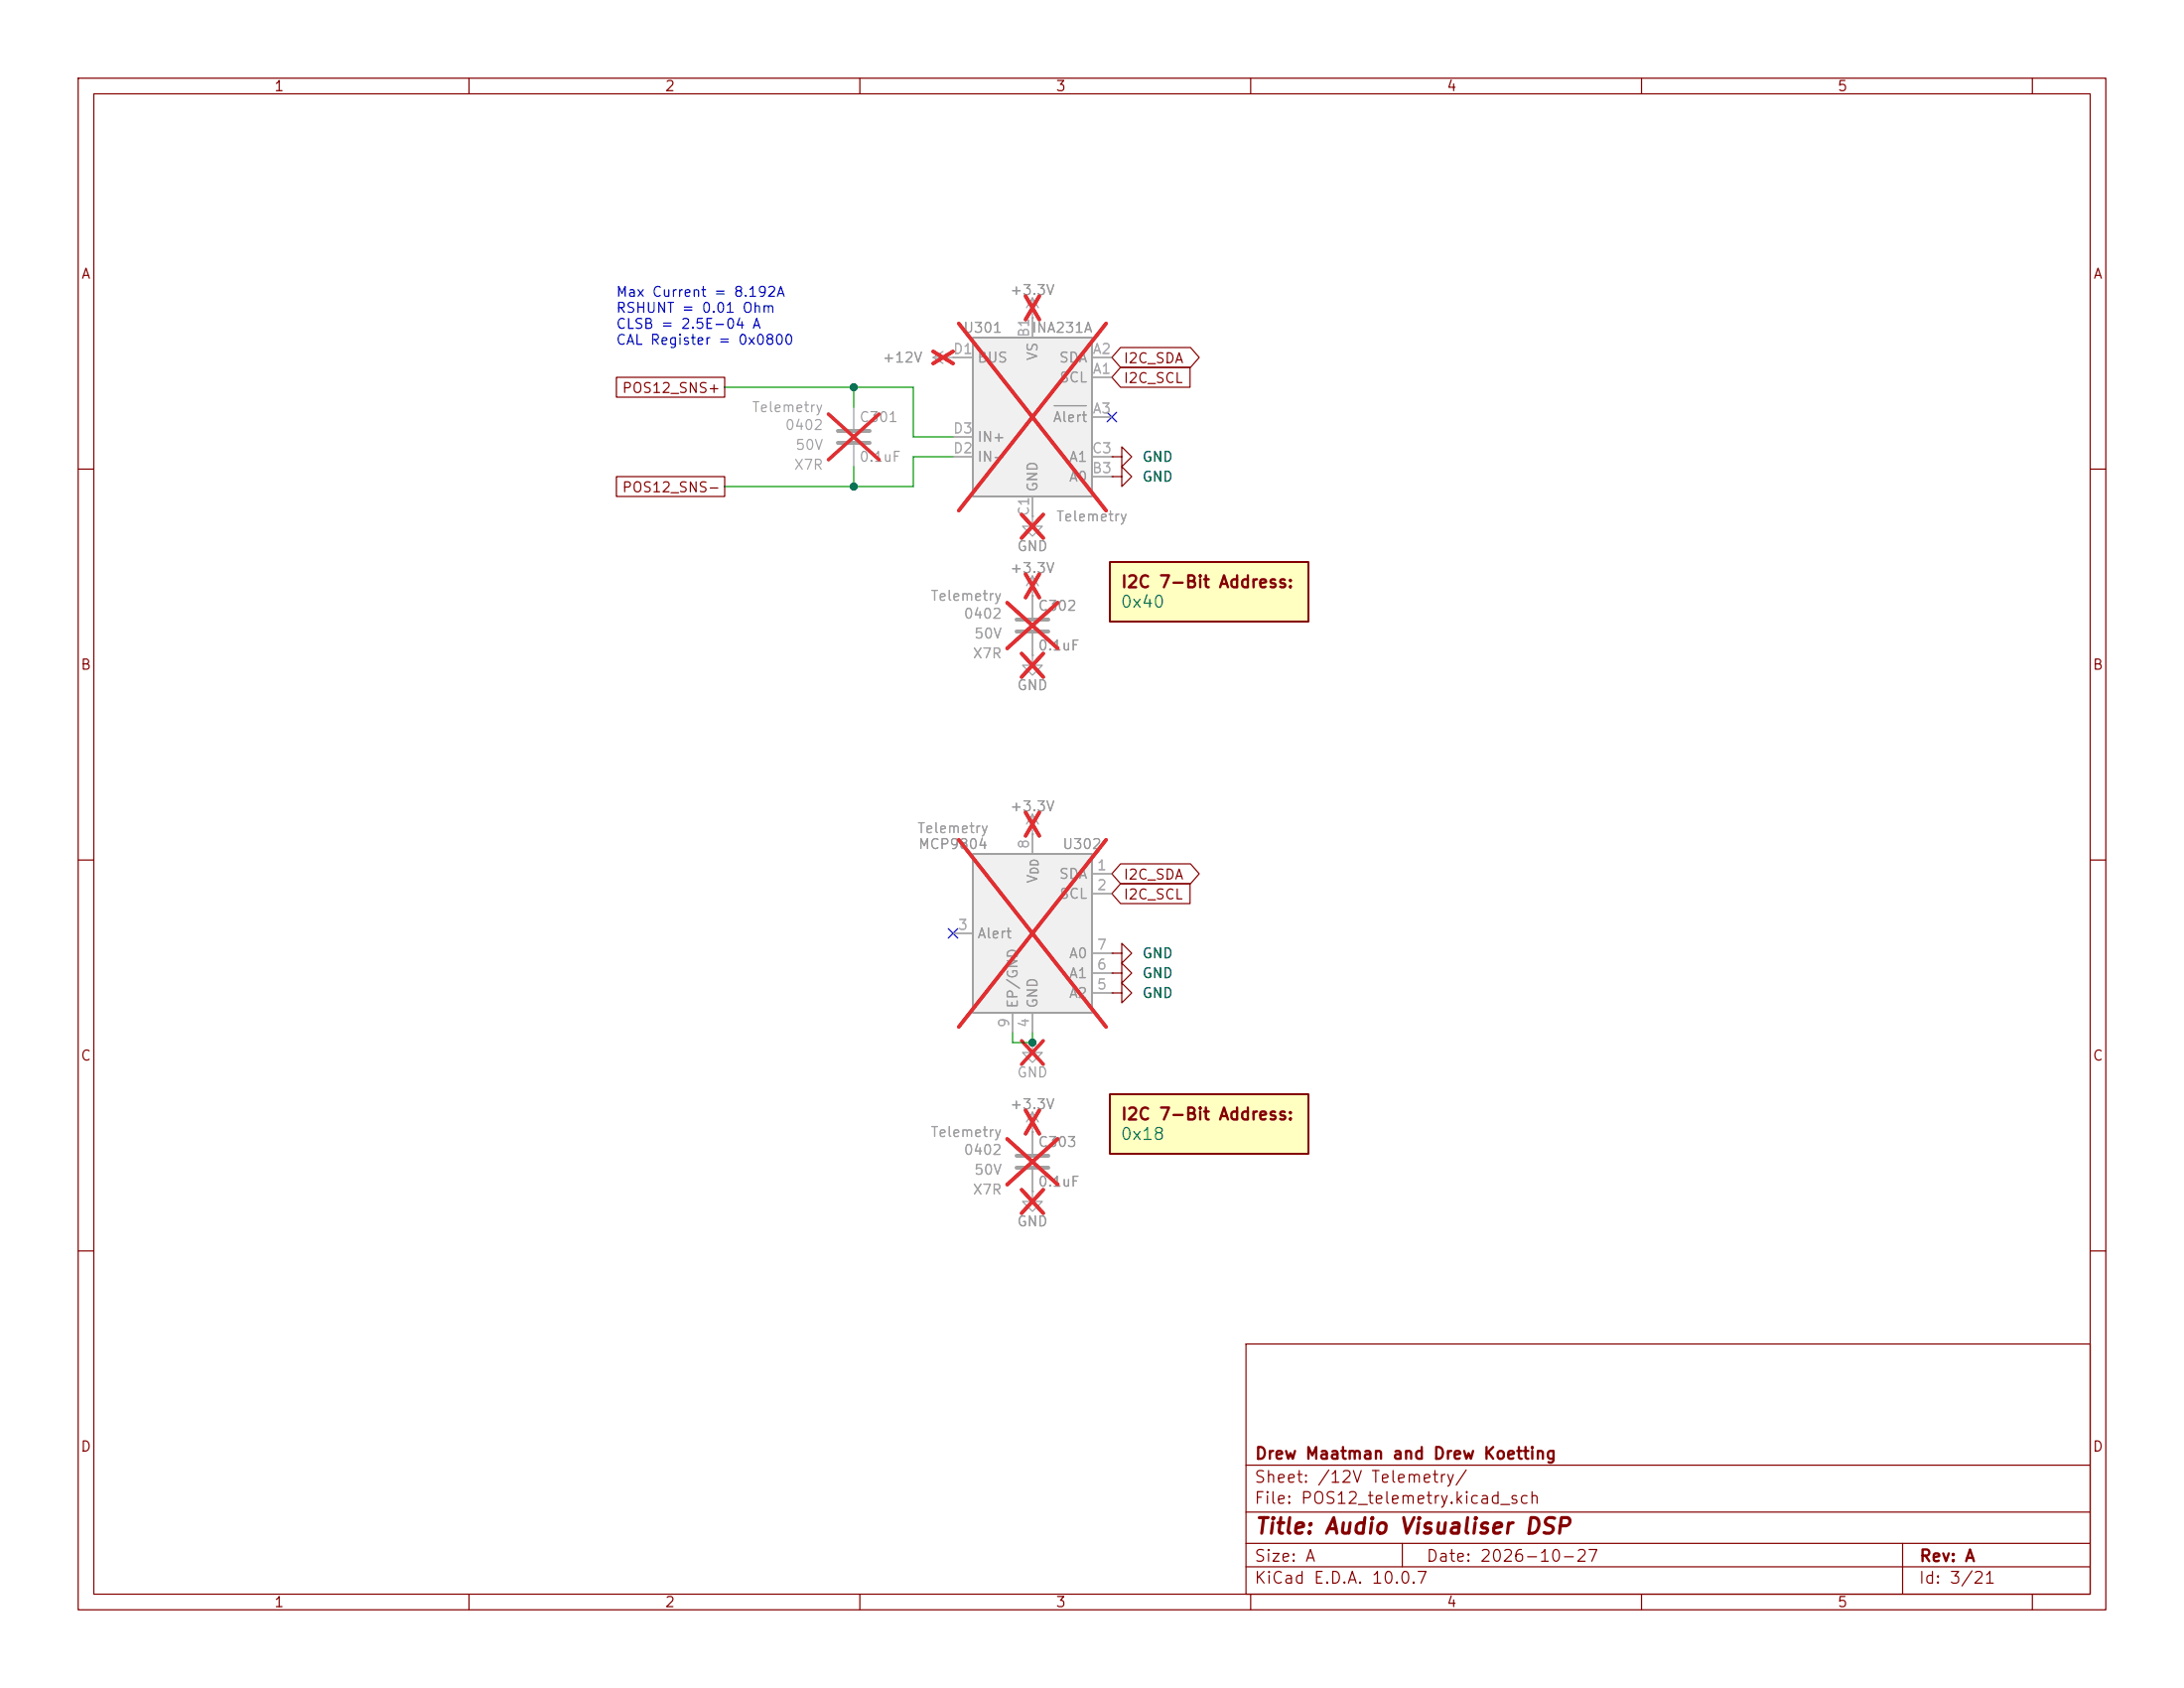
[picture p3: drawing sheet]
(kicad_sch
 (version 20260306)
 (generator "eeschema")
 (generator_version "10.0")
 (paper "A")
 (title_block
  (title "Audio Visualiser DSP")
  (date "2026-10-27")
  (rev "A")
  (company "Drew Maatman and Drew Koetting"))
 (lib_symbols
  (symbol "project_lib:+12V"
   (power global)
   (pin_names
    (offset 0)) (exclude_from_sim no) (in_bom yes) (on_board yes)
   (in_pos_files yes)
   (duplicate_pin_numbers_are_jumpers no)
   (property "Reference" "#PWR" (at 0 -3.81 0) (show_name no) (do_not_autoplace no) (hide yes) (effects (font (size 1.27 1.27))))
   (property "Value" "+12V" (at 0 3.556 0) (show_name no) (do_not_autoplace no) (effects (font (size 1.27 1.27))))
   (property "Footprint" "" (at 0 0 0) (show_name no) (do_not_autoplace no) (hide yes) (effects (font (size 1.27 1.27))))
   (property "Datasheet" "" (at 0 0 0) (show_name no) (do_not_autoplace no) (hide yes) (effects (font (size 1.27 1.27))))
   (property "Description" "Power symbol creates a global label with name \"+12V\"" (at 0 0 0) (show_name no) (do_not_autoplace no) (hide yes) (effects (font (size 1.27 1.27))))
   (symbol "+12V_0_1"
    (polyline (pts (xy -0.762 1.27) (xy 0 2.54)) (stroke (width 0) (type default)) (fill (type none)))
    (polyline (pts (xy 0 2.54) (xy 0.762 1.27)) (stroke (width 0) (type default)) (fill (type none)))
    (polyline (pts (xy 0 0) (xy 0 2.54)) (stroke (width 0) (type default)) (fill (type none))))
   (symbol "+12V_1_1"
    (pin power_in line (at 0 0 90) (length 0) (hide yes) (name "+12V" (effects (font (size 1.27 1.27)))) (number "1" (effects (font (size 1.27 1.27))))))
   (embedded_fonts no))
  (symbol "project_lib:+3.3V"
   (power global)
   (pin_numbers (hide yes))
   (pin_names
    (offset 0) (hide yes)) (exclude_from_sim no) (in_bom yes) (on_board yes)
   (in_pos_files yes)
   (duplicate_pin_numbers_are_jumpers no)
   (property "Reference" "#PWR" (at 0 -3.81 0) (show_name no) (do_not_autoplace no) (hide yes) (effects (font (size 1.27 1.27))))
   (property "Value" "+3.3V" (at 0 3.556 0) (show_name no) (do_not_autoplace no) (effects (font (size 1.27 1.27))))
   (property "Footprint" "" (at 0 0 0) (show_name no) (do_not_autoplace no) (hide yes) (effects (font (size 1.27 1.27))))
   (property "Datasheet" "" (at 0 0 0) (show_name no) (do_not_autoplace no) (hide yes) (effects (font (size 1.27 1.27))))
   (property "Description" "Power symbol creates a global label with name \"+3.3V\"" (at 0 0 0) (show_name no) (do_not_autoplace no) (hide yes) (effects (font (size 1.27 1.27))))
   (symbol "+3.3V_0_1"
    (polyline (pts (xy -0.762 1.27) (xy 0 2.54)) (stroke (width 0) (type default)) (fill (type none)))
    (polyline (pts (xy 0 2.54) (xy 0.762 1.27)) (stroke (width 0) (type default)) (fill (type none)))
    (polyline (pts (xy 0 0) (xy 0 2.54)) (stroke (width 0) (type default)) (fill (type none))))
   (symbol "+3.3V_1_1"
    (pin power_in line (at 0 0 90) (length 0) (name "" (effects (font (size 1.27 1.27)))) (number "1" (effects (font (size 1.27 1.27))))))
   (embedded_fonts no))
  (symbol "project_lib:C_Custom"
   (pin_numbers (hide yes))
   (pin_names
    (offset 0.254)) (exclude_from_sim no) (in_bom yes) (on_board yes)
   (in_pos_files yes)
   (duplicate_pin_numbers_are_jumpers no)
   (property "Reference" "C" (at 0.635 2.54 0) (show_name no) (do_not_autoplace no) (effects (font (size 1.27 1.27)) (justify left)))
   (property "Value" "C_Custom" (at 0.635 -2.54 0) (show_name no) (do_not_autoplace no) (effects (font (size 1.27 1.27)) (justify left)))
   (property "Footprint" "" (at 0.9652 -3.81 0) (show_name no) (do_not_autoplace no) (hide yes) (effects (font (size 1.27 1.27))))
   (property "Datasheet" "" (at 0.635 2.54 0) (show_name no) (do_not_autoplace no) (hide yes) (effects (font (size 1.27 1.27))))
   (property "Description" "Unpolarized capacitor" (at 0 0 0) (show_name no) (do_not_autoplace no) (hide yes) (effects (font (size 1.27 1.27))))
   (property "display_footprint" "Foot" (at -3.81 2.54 0) (show_name no) (do_not_autoplace no) (effects (font (size 1.27 1.27)) (justify right)))
   (property "Voltage" "V" (at -3.81 0 0) (show_name no) (do_not_autoplace no) (effects (font (size 1.27 1.27)) (justify right)))
   (property "Dielectric" "Er" (at -3.81 -2.54 0) (show_name no) (do_not_autoplace no) (effects (font (size 1.27 1.27)) (justify right)))
   (property "Digi-Key PN" "PN" (at 10.795 12.7 0) (show_name no) (do_not_autoplace no) (hide yes) (effects (font (size 1.524 1.524))))
   (symbol "C_Custom_0_1"
    (polyline (pts (xy -2.032 0.762) (xy 2.032 0.762)) (stroke (width 0.508) (type default)) (fill (type none)))
    (polyline (pts (xy -2.032 -0.762) (xy 2.032 -0.762)) (stroke (width 0.508) (type default)) (fill (type none))))
   (symbol "C_Custom_1_1"
    (pin passive line (at 0 3.81 270) (length 2.794) (name "" (effects (font (size 1.27 1.27)))) (number "1" (effects (font (size 1.27 1.27)))))
    (pin passive line (at 0 -3.81 90) (length 2.794) (name "" (effects (font (size 1.27 1.27)))) (number "2" (effects (font (size 1.27 1.27))))))
   (embedded_fonts no))
  (symbol "project_lib:GND"
   (power global)
   (pin_numbers (hide yes))
   (pin_names
    (offset 0) (hide yes)) (exclude_from_sim no) (in_bom yes) (on_board yes)
   (in_pos_files yes)
   (duplicate_pin_numbers_are_jumpers no)
   (property "Reference" "#PWR" (at 0 -6.35 0) (show_name no) (do_not_autoplace no) (hide yes) (effects (font (size 1.27 1.27))))
   (property "Value" "GND" (at 0 -3.81 0) (show_name no) (do_not_autoplace no) (effects (font (size 1.27 1.27))))
   (property "Footprint" "" (at 0 0 0) (show_name no) (do_not_autoplace no) (hide yes) (effects (font (size 1.27 1.27))))
   (property "Datasheet" "" (at 0 0 0) (show_name no) (do_not_autoplace no) (hide yes) (effects (font (size 1.27 1.27))))
   (property "Description" "Power symbol creates a global label with name \"GND\" , ground" (at 0 0 0) (show_name no) (do_not_autoplace no) (hide yes) (effects (font (size 1.27 1.27))))
   (symbol "GND_0_1"
    (polyline (pts (xy 0 0) (xy 0 -1.27) (xy 1.27 -1.27) (xy 0 -2.54) (xy -1.27 -1.27) (xy 0 -1.27)) (stroke (width 0) (type default)) (fill (type none))))
   (symbol "GND_1_1"
    (pin power_in line (at 0 0 270) (length 0) (name "" (effects (font (size 1.27 1.27)))) (number "1" (effects (font (size 1.27 1.27))))))
   (embedded_fonts no))
  (symbol "project_lib:I2C_Address"
   (pin_names
    (offset 1.016)) (exclude_from_sim no) (in_bom yes) (on_board yes)
   (in_pos_files yes)
   (duplicate_pin_numbers_are_jumpers no)
   (property "Reference" "DOC" (at 0 6.35 0) (show_name no) (do_not_autoplace no) (hide yes) (effects (font (size 1.524 1.524))))
   (property "Value" "I2C_Address" (at -11.43 0 0) (show_name no) (do_not_autoplace no) (effects (font (size 1.524 1.524)) (justify left)))
   (property "Footprint" "" (at 0 8.89 0) (show_name no) (do_not_autoplace no) (hide yes) (effects (font (size 1.524 1.524))))
   (property "Datasheet" "" (at 0 8.89 0) (show_name no) (do_not_autoplace no) (hide yes) (effects (font (size 1.524 1.524))))
   (property "Description" "" (at 0 0 0) (show_name no) (do_not_autoplace no) (hide yes) (effects (font (size 1.27 1.27))))
   (symbol "I2C_Address_0_0"
    (rectangle (start -12.7 5.08) (end 12.7 -2.54) (stroke (width 0.254) (type default)) (fill (type background)))
    (text "I2C 7-Bit Address:" (at -11.43 2.54 0) (effects (font (size 1.524 1.524)
    (bold yes)) (justify left))))
   (embedded_fonts no))
  (symbol "project_lib:INA231A" (exclude_from_sim no) (in_bom yes) (on_board yes)
   (in_pos_files yes)
   (duplicate_pin_numbers_are_jumpers no)
   (property "Reference" "U" (at -6.35 11.43 0) (show_name no) (do_not_autoplace no) (effects (font (size 1.27 1.27))))
   (property "Value" "INA231A" (at 3.81 11.43 0) (show_name no) (do_not_autoplace no) (effects (font (size 1.27 1.27))))
   (property "Footprint" "project_lib:Texas_DSBGA-12_1.65x1.39mm_Layout3x4_P0.4mm" (at 20.32 -11.43 0) (show_name no) (do_not_autoplace no) (hide yes) (effects (font (size 1.27 1.27))))
   (property "Datasheet" "http://www.ti.com/lit/ds/symlink/ina231.pdf" (at 8.89 -2.54 0) (show_name no) (do_not_autoplace no) (hide yes) (effects (font (size 1.27 1.27))))
   (property "Description" "High- or Low-Side Measurement, Bidirectional Current and Power Monitor With 1.8-V I2C Interface" (at 0 0 0) (show_name no) (do_not_autoplace no) (hide yes) (effects (font (size 1.27 1.27))))
   (property "Digi-Key PN" "296-41263-1-ND" (at 0 0 0) (show_name no) (do_not_autoplace no) (hide yes) (effects (font (size 1.27 1.27))))
   (symbol "INA231A_0_1"
    (rectangle (start 7.62 10.16) (end -7.62 -10.16) (stroke (width 0.254) (type default)) (fill (type background))))
   (symbol "INA231A_1_1"
    (pin input line (at 10.16 5.08 180) (length 2.54) (name "SCL" (effects (font (size 1.27 1.27)))) (number "A1" (effects (font (size 1.27 1.27)))))
    (pin bidirectional line (at 10.16 7.62 180) (length 2.54) (name "SDA" (effects (font (size 1.27 1.27)))) (number "A2" (effects (font (size 1.27 1.27)))))
    (pin open_collector line (at 10.16 0 180) (length 2.54) (name "~{Alert}" (effects (font (size 1.27 1.27)))) (number "A3" (effects (font (size 1.27 1.27)))))
    (pin power_in line (at 0 12.7 270) (length 2.54) (name "VS" (effects (font (size 1.27 1.27)))) (number "B1" (effects (font (size 1.27 1.27)))))
    (pin no_connect line (at 2.54 -12.7 90) (length 2.54) (hide yes) (name "NC" (effects (font (size 1.27 1.27)))) (number "B2" (effects (font (size 1.27 1.27)))))
    (pin input line (at 10.16 -7.62 180) (length 2.54) (name "A0" (effects (font (size 1.27 1.27)))) (number "B3" (effects (font (size 1.27 1.27)))))
    (pin power_in line (at 0 -12.7 90) (length 2.54) (name "GND" (effects (font (size 1.27 1.27)))) (number "C1" (effects (font (size 1.27 1.27)))))
    (pin no_connect line (at 5.08 -12.7 90) (length 2.54) (hide yes) (name "NC" (effects (font (size 1.27 1.27)))) (number "C2" (effects (font (size 1.27 1.27)))))
    (pin input line (at 10.16 -5.08 180) (length 2.54) (name "A1" (effects (font (size 1.27 1.27)))) (number "C3" (effects (font (size 1.27 1.27)))))
    (pin input line (at -10.16 7.62 0) (length 2.54) (name "BUS" (effects (font (size 1.27 1.27)))) (number "D1" (effects (font (size 1.27 1.27)))))
    (pin input line (at -10.16 -5.08 0) (length 2.54) (name "IN-" (effects (font (size 1.27 1.27)))) (number "D2" (effects (font (size 1.27 1.27)))))
    (pin input line (at -10.16 -2.54 0) (length 2.54) (name "IN+" (effects (font (size 1.27 1.27)))) (number "D3" (effects (font (size 1.27 1.27))))))
   (embedded_fonts no))
  (symbol "project_lib:MCP9804_DFN" (exclude_from_sim no) (in_bom yes) (on_board yes)
   (in_pos_files yes)
   (duplicate_pin_numbers_are_jumpers no)
   (property "Reference" "U" (at -6.35 11.43 0) (show_name no) (do_not_autoplace no) (effects (font (size 1.27 1.27))))
   (property "Value" "MCP9804_DFN" (at 10.16 11.43 0) (show_name no) (do_not_autoplace no) (effects (font (size 1.27 1.27))))
   (property "Footprint" "project_lib:DFN-8-1EP_3x2mm_P0.5mm_EP1.3x1.5mm" (at 0 0 0) (show_name no) (do_not_autoplace no) (hide yes) (effects (font (size 1.27 1.27))))
   (property "Datasheet" "http://ww1.microchip.com/downloads/en/DeviceDoc/22203b.pdf" (at -6.35 11.43 0) (show_name no) (do_not_autoplace no) (hide yes) (effects (font (size 1.27 1.27))))
   (property "Description" "+/-0.25C (+/-1C) Typical (Maximum), Digital Temperature Sensor, DFN-8" (at 0 0 0) (show_name no) (do_not_autoplace no) (hide yes) (effects (font (size 1.27 1.27))))
   (symbol "MCP9804_DFN_0_1"
    (rectangle (start -7.62 10.16) (end 7.62 -10.16) (stroke (width 0.254) (type default)) (fill (type background))))
   (symbol "MCP9804_DFN_1_1"
    (pin bidirectional line (at -10.16 7.62 0) (length 2.54) (name "SDA" (effects (font (size 1.27 1.27)))) (number "1" (effects (font (size 1.27 1.27)))))
    (pin input line (at -10.16 5.08 0) (length 2.54) (name "SCL" (effects (font (size 1.27 1.27)))) (number "2" (effects (font (size 1.27 1.27)))))
    (pin output line (at 10.16 0 180) (length 2.54) (name "Alert" (effects (font (size 1.27 1.27)))) (number "3" (effects (font (size 1.27 1.27)))))
    (pin power_in line (at 0 -12.7 90) (length 2.54) (name "GND" (effects (font (size 1.27 1.27)))) (number "4" (effects (font (size 1.27 1.27)))))
    (pin input line (at -10.16 -7.62 0) (length 2.54) (name "A2" (effects (font (size 1.27 1.27)))) (number "5" (effects (font (size 1.27 1.27)))))
    (pin input line (at -10.16 -5.08 0) (length 2.54) (name "A1" (effects (font (size 1.27 1.27)))) (number "6" (effects (font (size 1.27 1.27)))))
    (pin input line (at -10.16 -2.54 0) (length 2.54) (name "A0" (effects (font (size 1.27 1.27)))) (number "7" (effects (font (size 1.27 1.27)))))
    (pin power_in line (at 0 12.7 270) (length 2.54) (name "V_{DD}" (effects (font (size 1.27 1.27)))) (number "8" (effects (font (size 1.27 1.27)))))
    (pin power_in line (at 2.54 -12.7 90) (length 2.54) (name "EP/GND" (effects (font (size 1.27 1.27)))) (number "9" (effects (font (size 1.27 1.27))))))
   (embedded_fonts no)))
 (text "Max Current = 8.192A\nRSHUNT = 0.01 Ohm\nCLSB = 2.5E-04 A\nCAL Register = 0x0800"
  (exclude_from_sim no)
  (at 78.74 44.45 0)
  (effects (font (size 1.27 1.27)) (justify left bottom)))
 (junction
  (at 109.22 49.53)
  (diameter 0)
  (color 0 0 0 0))
 (junction
  (at 109.22 62.23)
  (diameter 0)
  (color 0 0 0 0))
 (junction
  (at 132.08 133.35)
  (diameter 0)
  (color 0 0 0 0))
 (no_connect
  (at 142.24 53.34))
 (no_connect
  (at 121.92 119.38))
 (wire
  (pts (xy 129.54 133.35) (xy 129.54 132.08))
  (stroke (width 0) (type default)))
 (wire
  (pts (xy 109.22 52.07) (xy 109.22 49.53))
  (stroke (width 0) (type default)))
 (wire
  (pts (xy 132.08 133.35) (xy 132.08 132.08))
  (stroke (width 0) (type default)))
 (wire
  (pts (xy 116.84 55.88) (xy 116.84 49.53))
  (stroke (width 0) (type default)))
 (wire
  (pts (xy 121.92 55.88) (xy 116.84 55.88))
  (stroke (width 0) (type default)))
 (wire
  (pts (xy 116.84 58.42) (xy 116.84 62.23))
  (stroke (width 0) (type default)))
 (wire
  (pts (xy 109.22 59.69) (xy 109.22 62.23))
  (stroke (width 0) (type default)))
 (wire
  (pts (xy 92.71 49.53) (xy 109.22 49.53))
  (stroke (width 0) (type default)))
 (wire
  (pts (xy 116.84 58.42) (xy 121.92 58.42))
  (stroke (width 0) (type default)))
 (wire
  (pts (xy 132.08 133.35) (xy 129.54 133.35))
  (stroke (width 0) (type default)))
 (wire
  (pts (xy 116.84 49.53) (xy 109.22 49.53))
  (stroke (width 0) (type default)))
 (wire
  (pts (xy 92.71 62.23) (xy 109.22 62.23))
  (stroke (width 0) (type default)))
 (wire
  (pts (xy 116.84 62.23) (xy 109.22 62.23))
  (stroke (width 0) (type default)))
 (global_label "I2C_SDA"
  (shape bidirectional)
  (at 142.24 111.76 0)
  (fields_autoplaced yes)
  (effects (font (size 1.27 1.27)) (justify left))
  (property "Intersheetrefs" "${INTERSHEET_REFS}" (at 153.8771 111.76 0) (hide yes) (show_name no) (do_not_autoplace no) (effects (font (size 1.27 1.27)) (justify left))))
 (global_label "I2C_SDA"
  (shape bidirectional)
  (at 142.24 45.72 0)
  (fields_autoplaced yes)
  (effects (font (size 1.27 1.27)) (justify left))
  (property "Intersheetrefs" "${INTERSHEET_REFS}" (at 153.8771 45.72 0) (hide yes) (show_name no) (do_not_autoplace no) (effects (font (size 1.27 1.27)) (justify left))))
 (global_label "POS12_SNS+"
  (shape passive)
  (at 92.71 49.53 180)
  (fields_autoplaced yes)
  (effects (font (size 1.27 1.27)) (justify right))
  (property "Intersheetrefs" "${INTERSHEET_REFS}" (at 78.3176 49.53 0) (hide yes) (show_name no) (do_not_autoplace no) (effects (font (size 1.27 1.27)) (justify right))))
 (global_label "I2C_SCL"
  (shape input)
  (at 142.24 48.26 0)
  (fields_autoplaced yes)
  (effects (font (size 1.27 1.27)) (justify left))
  (property "Intersheetrefs" "${INTERSHEET_REFS}" (at 152.7053 48.26 0) (hide yes) (show_name no) (do_not_autoplace no) (effects (font (size 1.27 1.27)) (justify left))))
 (global_label "I2C_SCL"
  (shape input)
  (at 142.24 114.3 0)
  (fields_autoplaced yes)
  (effects (font (size 1.27 1.27)) (justify left))
  (property "Intersheetrefs" "${INTERSHEET_REFS}" (at 152.7053 114.3 0) (hide yes) (show_name no) (do_not_autoplace no) (effects (font (size 1.27 1.27)) (justify left))))
 (global_label "POS12_SNS-"
  (shape passive)
  (at 92.71 62.23 180)
  (fields_autoplaced yes)
  (effects (font (size 1.27 1.27)) (justify right))
  (property "Intersheetrefs" "${INTERSHEET_REFS}" (at 78.3176 62.23 0) (hide yes) (show_name no) (do_not_autoplace no) (effects (font (size 1.27 1.27)) (justify right))))
 (symbol
  (lib_id "project_lib:C_Custom")
  (at 132.08 148.59 0)
  (unit 1)
  (body_style 1)
  (exclude_from_sim yes)
  (in_bom yes)
  (on_board yes)
  (in_pos_files yes)
  (dnp yes)
  (property "Reference" "C303" (at 132.715 146.05 0) (show_name no) (do_not_autoplace no) (effects (font (size 1.27 1.27)) (justify left)))
  (property "Value" "0.1uF" (at 132.715 151.13 0) (show_name no) (do_not_autoplace no) (effects (font (size 1.27 1.27)) (justify left)))
  (property "Footprint" "project_lib:C_0402" (at 133.0452 152.4 0) (hide yes) (show_name no) (do_not_autoplace no) (effects (font (size 1.27 1.27))))
  (property "Datasheet" "" (at 132.715 146.05 0) (hide yes) (show_name no) (do_not_autoplace no) (effects (font (size 1.27 1.27))))
  (property "Description" "" (at 132.08 148.59 0) (hide yes) (show_name no) (do_not_autoplace no) (effects (font (size 1.27 1.27))))
  (property "display_footprint" "0402" (at 128.27 147.066 0) (show_name no) (do_not_autoplace no) (effects (font (size 1.27 1.27)) (justify right)))
  (property "Voltage" "50V" (at 128.27 149.606 0) (show_name no) (do_not_autoplace no) (effects (font (size 1.27 1.27)) (justify right)))
  (property "Dielectric" "X7R" (at 128.27 152.146 0) (show_name no) (do_not_autoplace no) (effects (font (size 1.27 1.27)) (justify right)))
  (property "Configuration" "Telemetry" (at 128.27 144.78 0) (show_name no) (do_not_autoplace no) (effects (font (size 1.27 1.27)) (justify right)))
  (property "Digi-Key PN" "1276-CL05B104KB5NNNCCT-ND" (at 132.08 148.59 0) (hide yes) (show_name no) (do_not_autoplace no) (effects (font (size 1.27 1.27))))
  (property "Sim.Type" "" (at 132.08 148.59 0) (hide yes) (show_name no) (do_not_autoplace no) (effects (font (size 1.27 1.27))))
  (pin "1")
  (pin "2")
  (instances (project "Audio_Visualiser_DSP" (path "" (reference "C303") (unit 1)
    (variant (name "Development") (dnp no))))))
 (symbol
  (lib_id "project_lib:GND")
  (at 142.24 58.42 90)
  (unit 1)
  (body_style 1)
  (exclude_from_sim no)
  (in_bom yes)
  (on_board yes)
  (in_pos_files yes)
  (dnp no)
  (fields_autoplaced yes)
  (property "Reference" "#PWR0311" (at 148.59 58.42 0) (hide yes) (show_name no) (do_not_autoplace no) (effects (font (size 1.27 1.27))))
  (property "Value" "GND" (at 146.05 58.4199 90) (show_name no) (do_not_autoplace no) (effects (font (size 1.27 1.27)) (justify right)))
  (property "Footprint" "" (at 142.24 58.42 0) (hide yes) (show_name no) (do_not_autoplace no) (effects (font (size 1.27 1.27))))
  (property "Datasheet" "" (at 142.24 58.42 0) (hide yes) (show_name no) (do_not_autoplace no) (effects (font (size 1.27 1.27))))
  (property "Description" "Power symbol creates a global label with name \"GND\" , ground" (at 142.24 58.42 0) (hide yes) (show_name no) (do_not_autoplace no) (effects (font (size 1.27 1.27))))
  (pin "1"))
 (symbol
  (lib_id "project_lib:C_Custom")
  (at 132.08 80.01 0)
  (unit 1)
  (body_style 1)
  (exclude_from_sim yes)
  (in_bom yes)
  (on_board yes)
  (in_pos_files yes)
  (dnp yes)
  (property "Reference" "C302" (at 132.715 77.47 0) (show_name no) (do_not_autoplace no) (effects (font (size 1.27 1.27)) (justify left)))
  (property "Value" "0.1uF" (at 132.715 82.55 0) (show_name no) (do_not_autoplace no) (effects (font (size 1.27 1.27)) (justify left)))
  (property "Footprint" "project_lib:C_0402" (at 133.0452 83.82 0) (hide yes) (show_name no) (do_not_autoplace no) (effects (font (size 1.27 1.27))))
  (property "Datasheet" "" (at 132.715 77.47 0) (hide yes) (show_name no) (do_not_autoplace no) (effects (font (size 1.27 1.27))))
  (property "Description" "" (at 132.08 80.01 0) (hide yes) (show_name no) (do_not_autoplace no) (effects (font (size 1.27 1.27))))
  (property "display_footprint" "0402" (at 128.27 78.486 0) (show_name no) (do_not_autoplace no) (effects (font (size 1.27 1.27)) (justify right)))
  (property "Voltage" "50V" (at 128.27 81.026 0) (show_name no) (do_not_autoplace no) (effects (font (size 1.27 1.27)) (justify right)))
  (property "Dielectric" "X7R" (at 128.27 83.566 0) (show_name no) (do_not_autoplace no) (effects (font (size 1.27 1.27)) (justify right)))
  (property "Configuration" "Telemetry" (at 128.27 76.2 0) (show_name no) (do_not_autoplace no) (effects (font (size 1.27 1.27)) (justify right)))
  (property "Digi-Key PN" "1276-CL05B104KB5NNNCCT-ND" (at 132.08 80.01 0) (hide yes) (show_name no) (do_not_autoplace no) (effects (font (size 1.27 1.27))))
  (property "Sim.Type" "" (at 132.08 80.01 0) (hide yes) (show_name no) (do_not_autoplace no) (effects (font (size 1.27 1.27))))
  (pin "1")
  (pin "2")
  (instances (project "Audio_Visualiser_DSP" (path "" (reference "C302") (unit 1)
    (variant (name "Development") (dnp no))))))
 (symbol
  (lib_id "project_lib:+3.3V")
  (at 132.08 40.64 0)
  (unit 1)
  (body_style 1)
  (exclude_from_sim yes)
  (in_bom yes)
  (on_board yes)
  (in_pos_files yes)
  (dnp yes)
  (property "Reference" "#PWR0302" (at 132.08 44.45 0) (hide yes) (show_name no) (do_not_autoplace no) (effects (font (size 1.27 1.27))))
  (property "Value" "+3.3V" (at 132.08 37.084 0) (show_name no) (do_not_autoplace no) (effects (font (size 1.27 1.27))))
  (property "Footprint" "" (at 132.08 40.64 0) (hide yes) (show_name no) (do_not_autoplace no) (effects (font (size 1.27 1.27))))
  (property "Datasheet" "" (at 132.08 40.64 0) (hide yes) (show_name no) (do_not_autoplace no) (effects (font (size 1.27 1.27))))
  (property "Description" "Power symbol creates a global label with name \"+3.3V\"" (at 132.08 40.64 0) (hide yes) (show_name no) (do_not_autoplace no) (effects (font (size 1.27 1.27))))
  (pin "1")
  (instances (project "Audio_Visualiser_DSP" (path "" (reference "#PWR0302") (unit 1)
    (variant (name "Development") (dnp no))))))
 (symbol
  (lib_id "project_lib:MCP9804_DFN")
  (at 132.08 119.38 0)
  (mirror y)
  (unit 1)
  (body_style 1)
  (exclude_from_sim yes)
  (in_bom yes)
  (on_board yes)
  (in_pos_files yes)
  (dnp yes)
  (property "Reference" "U302" (at 138.43 107.95 0) (show_name no) (do_not_autoplace no) (effects (font (size 1.27 1.27))))
  (property "Value" "MCP9804" (at 121.92 107.95 0) (show_name no) (do_not_autoplace no) (effects (font (size 1.27 1.27))))
  (property "Footprint" "project_lib:DFN-8-1EP_3x2mm_P0.5mm_EP1.3x1.5mm" (at 160.02 132.08 0) (hide yes) (show_name no) (do_not_autoplace no) (effects (font (size 1.27 1.27))))
  (property "Datasheet" "http://ww1.microchip.com/downloads/en/DeviceDoc/22203b.pdf" (at 138.43 107.95 0) (hide yes) (show_name no) (do_not_autoplace no) (effects (font (size 1.27 1.27))))
  (property "Description" "" (at 132.08 119.38 0) (hide yes) (show_name no) (do_not_autoplace no) (effects (font (size 1.27 1.27))))
  (property "Digi-Key PN" "MCP9804T-E/MCCT-ND" (at 132.08 119.38 0) (hide yes) (show_name no) (do_not_autoplace no) (effects (font (size 1.27 1.27))))
  (property "Configuration" "Telemetry" (at 121.92 105.918 0) (show_name no) (do_not_autoplace no) (effects (font (size 1.27 1.27))))
  (property "Sim.Type" "" (at 132.08 119.38 0) (hide yes) (show_name no) (do_not_autoplace no) (effects (font (size 1.27 1.27))))
  (pin "1")
  (pin "2")
  (pin "3")
  (pin "4")
  (pin "5")
  (pin "6")
  (pin "7")
  (pin "8")
  (pin "9")
  (instances (project "Audio_Visualiser_DSP" (path "" (reference "U302") (unit 1)
    (variant (name "Development") (dnp no))))))
 (symbol
  (lib_id "project_lib:+3.3V")
  (at 132.08 144.78 0)
  (unit 1)
  (body_style 1)
  (exclude_from_sim yes)
  (in_bom yes)
  (on_board yes)
  (in_pos_files yes)
  (dnp yes)
  (property "Reference" "#PWR0308" (at 132.08 148.59 0) (hide yes) (show_name no) (do_not_autoplace no) (effects (font (size 1.27 1.27))))
  (property "Value" "+3.3V" (at 132.08 141.224 0) (show_name no) (do_not_autoplace no) (effects (font (size 1.27 1.27))))
  (property "Footprint" "" (at 132.08 144.78 0) (hide yes) (show_name no) (do_not_autoplace no) (effects (font (size 1.27 1.27))))
  (property "Datasheet" "" (at 132.08 144.78 0) (hide yes) (show_name no) (do_not_autoplace no) (effects (font (size 1.27 1.27))))
  (property "Description" "Power symbol creates a global label with name \"+3.3V\"" (at 132.08 144.78 0) (hide yes) (show_name no) (do_not_autoplace no) (effects (font (size 1.27 1.27))))
  (pin "1")
  (instances (project "Audio_Visualiser_DSP" (path "" (reference "#PWR0308") (unit 1)
    (variant (name "Development") (dnp no))))))
 (symbol
  (lib_id "project_lib:GND")
  (at 132.08 152.4 0)
  (unit 1)
  (body_style 1)
  (exclude_from_sim yes)
  (in_bom yes)
  (on_board yes)
  (in_pos_files yes)
  (dnp yes)
  (property "Reference" "#PWR0309" (at 132.08 158.75 0) (hide yes) (show_name no) (do_not_autoplace no) (effects (font (size 1.27 1.27))))
  (property "Value" "GND" (at 132.08 156.21 0) (show_name no) (do_not_autoplace no) (effects (font (size 1.27 1.27))))
  (property "Footprint" "" (at 132.08 152.4 0) (hide yes) (show_name no) (do_not_autoplace no) (effects (font (size 1.27 1.27))))
  (property "Datasheet" "" (at 132.08 152.4 0) (hide yes) (show_name no) (do_not_autoplace no) (effects (font (size 1.27 1.27))))
  (property "Description" "" (at 132.08 152.4 0) (hide yes) (show_name no) (do_not_autoplace no) (effects (font (size 1.27 1.27))))
  (pin "1")
  (instances (project "Audio_Visualiser_DSP" (path "" (reference "#PWR0309") (unit 1)
    (variant (name "Development") (dnp no))))))
 (symbol
  (lib_id "project_lib:GND")
  (at 132.08 83.82 0)
  (unit 1)
  (body_style 1)
  (exclude_from_sim yes)
  (in_bom yes)
  (on_board yes)
  (in_pos_files yes)
  (dnp yes)
  (property "Reference" "#PWR0305" (at 132.08 90.17 0) (hide yes) (show_name no) (do_not_autoplace no) (effects (font (size 1.27 1.27))))
  (property "Value" "GND" (at 132.08 87.63 0) (show_name no) (do_not_autoplace no) (effects (font (size 1.27 1.27))))
  (property "Footprint" "" (at 132.08 83.82 0) (hide yes) (show_name no) (do_not_autoplace no) (effects (font (size 1.27 1.27))))
  (property "Datasheet" "" (at 132.08 83.82 0) (hide yes) (show_name no) (do_not_autoplace no) (effects (font (size 1.27 1.27))))
  (property "Description" "" (at 132.08 83.82 0) (hide yes) (show_name no) (do_not_autoplace no) (effects (font (size 1.27 1.27))))
  (pin "1")
  (instances (project "Audio_Visualiser_DSP" (path "" (reference "#PWR0305") (unit 1)
    (variant (name "Development") (dnp no))))))
 (symbol
  (lib_id "project_lib:I2C_Address")
  (at 154.686 145.034 0)
  (unit 1)
  (body_style 1)
  (exclude_from_sim yes)
  (in_bom no)
  (on_board no)
  (in_pos_files yes)
  (dnp no)
  (property "Reference" "DOC302" (at 154.686 138.684 0) (hide yes) (show_name no) (do_not_autoplace no) (effects (font (size 1.524 1.524))))
  (property "Value" "0x18" (at 143.256 145.034 0) (show_name no) (do_not_autoplace no) (effects (font (size 1.524 1.524)) (justify left)))
  (property "Footprint" "" (at 154.686 136.144 0) (hide yes) (show_name no) (do_not_autoplace no) (effects (font (size 1.524 1.524))))
  (property "Datasheet" "" (at 154.686 136.144 0) (hide yes) (show_name no) (do_not_autoplace no) (effects (font (size 1.524 1.524))))
  (property "Description" "" (at 154.686 145.034 0) (hide yes) (show_name no) (do_not_autoplace no) (effects (font (size 1.27 1.27))))
  (property "Sim.Type" "" (at 154.686 145.034 0) (hide yes) (show_name no) (do_not_autoplace no) (effects (font (size 1.27 1.27)))))
 (symbol
  (lib_id "project_lib:GND")
  (at 132.08 133.35 0)
  (mirror y)
  (unit 1)
  (body_style 1)
  (exclude_from_sim yes)
  (in_bom yes)
  (on_board yes)
  (in_pos_files yes)
  (dnp yes)
  (property "Reference" "#PWR0307" (at 132.08 139.7 0) (hide yes) (show_name no) (do_not_autoplace no) (effects (font (size 1.27 1.27))))
  (property "Value" "GND" (at 132.08 137.16 0) (show_name no) (do_not_autoplace no) (effects (font (size 1.27 1.27))))
  (property "Footprint" "" (at 132.08 133.35 0) (hide yes) (show_name no) (do_not_autoplace no) (effects (font (size 1.27 1.27))))
  (property "Datasheet" "" (at 132.08 133.35 0) (hide yes) (show_name no) (do_not_autoplace no) (effects (font (size 1.27 1.27))))
  (property "Description" "" (at 132.08 133.35 0) (hide yes) (show_name no) (do_not_autoplace no) (effects (font (size 1.27 1.27))))
  (pin "1")
  (instances (project "Audio_Visualiser_DSP" (path "" (reference "#PWR0307") (unit 1)
    (variant (name "Development") (dnp no))))))
 (symbol
  (lib_id "project_lib:+3.3V")
  (at 132.08 76.2 0)
  (unit 1)
  (body_style 1)
  (exclude_from_sim yes)
  (in_bom yes)
  (on_board yes)
  (in_pos_files yes)
  (dnp yes)
  (property "Reference" "#PWR0304" (at 132.08 80.01 0) (hide yes) (show_name no) (do_not_autoplace no) (effects (font (size 1.27 1.27))))
  (property "Value" "+3.3V" (at 132.08 72.644 0) (show_name no) (do_not_autoplace no) (effects (font (size 1.27 1.27))))
  (property "Footprint" "" (at 132.08 76.2 0) (hide yes) (show_name no) (do_not_autoplace no) (effects (font (size 1.27 1.27))))
  (property "Datasheet" "" (at 132.08 76.2 0) (hide yes) (show_name no) (do_not_autoplace no) (effects (font (size 1.27 1.27))))
  (property "Description" "Power symbol creates a global label with name \"+3.3V\"" (at 132.08 76.2 0) (hide yes) (show_name no) (do_not_autoplace no) (effects (font (size 1.27 1.27))))
  (pin "1")
  (instances (project "Audio_Visualiser_DSP" (path "" (reference "#PWR0304") (unit 1)
    (variant (name "Development") (dnp no))))))
 (symbol
  (lib_id "project_lib:GND")
  (at 142.24 121.92 90)
  (unit 1)
  (body_style 1)
  (exclude_from_sim no)
  (in_bom yes)
  (on_board yes)
  (in_pos_files yes)
  (dnp no)
  (fields_autoplaced yes)
  (property "Reference" "#PWR0314" (at 148.59 121.92 0) (hide yes) (show_name no) (do_not_autoplace no) (effects (font (size 1.27 1.27))))
  (property "Value" "GND" (at 146.05 121.9199 90) (show_name no) (do_not_autoplace no) (effects (font (size 1.27 1.27)) (justify right)))
  (property "Footprint" "" (at 142.24 121.92 0) (hide yes) (show_name no) (do_not_autoplace no) (effects (font (size 1.27 1.27))))
  (property "Datasheet" "" (at 142.24 121.92 0) (hide yes) (show_name no) (do_not_autoplace no) (effects (font (size 1.27 1.27))))
  (property "Description" "Power symbol creates a global label with name \"GND\" , ground" (at 142.24 121.92 0) (hide yes) (show_name no) (do_not_autoplace no) (effects (font (size 1.27 1.27))))
  (pin "1"))
 (symbol
  (lib_id "project_lib:GND")
  (at 142.24 124.46 90)
  (unit 1)
  (body_style 1)
  (exclude_from_sim no)
  (in_bom yes)
  (on_board yes)
  (in_pos_files yes)
  (dnp no)
  (fields_autoplaced yes)
  (property "Reference" "#PWR0313" (at 148.59 124.46 0) (hide yes) (show_name no) (do_not_autoplace no) (effects (font (size 1.27 1.27))))
  (property "Value" "GND" (at 146.05 124.4599 90) (show_name no) (do_not_autoplace no) (effects (font (size 1.27 1.27)) (justify right)))
  (property "Footprint" "" (at 142.24 124.46 0) (hide yes) (show_name no) (do_not_autoplace no) (effects (font (size 1.27 1.27))))
  (property "Datasheet" "" (at 142.24 124.46 0) (hide yes) (show_name no) (do_not_autoplace no) (effects (font (size 1.27 1.27))))
  (property "Description" "Power symbol creates a global label with name \"GND\" , ground" (at 142.24 124.46 0) (hide yes) (show_name no) (do_not_autoplace no) (effects (font (size 1.27 1.27))))
  (pin "1"))
 (symbol
  (lib_id "project_lib:GND")
  (at 132.08 66.04 0)
  (unit 1)
  (body_style 1)
  (exclude_from_sim yes)
  (in_bom yes)
  (on_board yes)
  (in_pos_files yes)
  (dnp yes)
  (property "Reference" "#PWR0303" (at 132.08 72.39 0) (hide yes) (show_name no) (do_not_autoplace no) (effects (font (size 1.27 1.27))))
  (property "Value" "GND" (at 132.08 69.85 0) (show_name no) (do_not_autoplace no) (effects (font (size 1.27 1.27))))
  (property "Footprint" "" (at 132.08 66.04 0) (hide yes) (show_name no) (do_not_autoplace no) (effects (font (size 1.27 1.27))))
  (property "Datasheet" "" (at 132.08 66.04 0) (hide yes) (show_name no) (do_not_autoplace no) (effects (font (size 1.27 1.27))))
  (property "Description" "" (at 132.08 66.04 0) (hide yes) (show_name no) (do_not_autoplace no) (effects (font (size 1.27 1.27))))
  (pin "1")
  (instances (project "Audio_Visualiser_DSP" (path "" (reference "#PWR0303") (unit 1)
    (variant (name "Development") (dnp no))))))
 (symbol
  (lib_id "project_lib:+12V")
  (at 121.92 45.72 90)
  (unit 1)
  (body_style 1)
  (exclude_from_sim yes)
  (in_bom yes)
  (on_board yes)
  (in_pos_files yes)
  (dnp yes)
  (fields_autoplaced yes)
  (property "Reference" "#PWR0301" (at 125.73 45.72 0) (hide yes) (show_name no) (do_not_autoplace no) (effects (font (size 1.27 1.27))))
  (property "Value" "+12V" (at 118.11 45.7199 90) (show_name no) (do_not_autoplace no) (effects (font (size 1.27 1.27)) (justify left)))
  (property "Footprint" "" (at 121.92 45.72 0) (hide yes) (show_name no) (do_not_autoplace no) (effects (font (size 1.27 1.27))))
  (property "Datasheet" "" (at 121.92 45.72 0) (hide yes) (show_name no) (do_not_autoplace no) (effects (font (size 1.27 1.27))))
  (property "Description" "" (at 121.92 45.72 0) (hide yes) (show_name no) (do_not_autoplace no) (effects (font (size 1.27 1.27))))
  (pin "1")
  (instances (project "Audio_Visualiser_DSP" (path "" (reference "#PWR0301") (unit 1)
    (variant (name "Development") (dnp no))))))
 (symbol
  (lib_id "project_lib:I2C_Address")
  (at 154.686 76.962 0)
  (unit 1)
  (body_style 1)
  (exclude_from_sim yes)
  (in_bom no)
  (on_board no)
  (in_pos_files yes)
  (dnp no)
  (property "Reference" "DOC301" (at 154.686 70.612 0) (hide yes) (show_name no) (do_not_autoplace no) (effects (font (size 1.524 1.524))))
  (property "Value" "0x40" (at 143.256 76.962 0) (show_name no) (do_not_autoplace no) (effects (font (size 1.524 1.524)) (justify left)))
  (property "Footprint" "" (at 154.686 68.072 0) (hide yes) (show_name no) (do_not_autoplace no) (effects (font (size 1.524 1.524))))
  (property "Datasheet" "" (at 154.686 68.072 0) (hide yes) (show_name no) (do_not_autoplace no) (effects (font (size 1.524 1.524))))
  (property "Description" "" (at 154.686 76.962 0) (hide yes) (show_name no) (do_not_autoplace no) (effects (font (size 1.27 1.27))))
  (property "Sim.Type" "" (at 154.686 76.962 0) (hide yes) (show_name no) (do_not_autoplace no) (effects (font (size 1.27 1.27)))))
 (symbol
  (lib_id "project_lib:GND")
  (at 142.24 60.96 90)
  (unit 1)
  (body_style 1)
  (exclude_from_sim no)
  (in_bom yes)
  (on_board yes)
  (in_pos_files yes)
  (dnp no)
  (fields_autoplaced yes)
  (property "Reference" "#PWR0310" (at 148.59 60.96 0) (hide yes) (show_name no) (do_not_autoplace no) (effects (font (size 1.27 1.27))))
  (property "Value" "GND" (at 146.05 60.9599 90) (show_name no) (do_not_autoplace no) (effects (font (size 1.27 1.27)) (justify right)))
  (property "Footprint" "" (at 142.24 60.96 0) (hide yes) (show_name no) (do_not_autoplace no) (effects (font (size 1.27 1.27))))
  (property "Datasheet" "" (at 142.24 60.96 0) (hide yes) (show_name no) (do_not_autoplace no) (effects (font (size 1.27 1.27))))
  (property "Description" "Power symbol creates a global label with name \"GND\" , ground" (at 142.24 60.96 0) (hide yes) (show_name no) (do_not_autoplace no) (effects (font (size 1.27 1.27))))
  (pin "1"))
 (symbol
  (lib_id "project_lib:C_Custom")
  (at 109.22 55.88 0)
  (unit 1)
  (body_style 1)
  (exclude_from_sim yes)
  (in_bom yes)
  (on_board yes)
  (in_pos_files yes)
  (dnp yes)
  (property "Reference" "C301" (at 109.855 53.34 0) (show_name no) (do_not_autoplace no) (effects (font (size 1.27 1.27)) (justify left)))
  (property "Value" "0.1uF" (at 109.855 58.42 0) (show_name no) (do_not_autoplace no) (effects (font (size 1.27 1.27)) (justify left)))
  (property "Footprint" "project_lib:C_0402" (at 110.1852 59.69 0) (hide yes) (show_name no) (do_not_autoplace no) (effects (font (size 1.27 1.27))))
  (property "Datasheet" "" (at 109.855 53.34 0) (hide yes) (show_name no) (do_not_autoplace no) (effects (font (size 1.27 1.27))))
  (property "Description" "" (at 109.22 55.88 0) (hide yes) (show_name no) (do_not_autoplace no) (effects (font (size 1.27 1.27))))
  (property "display_footprint" "0402" (at 105.41 54.356 0) (show_name no) (do_not_autoplace no) (effects (font (size 1.27 1.27)) (justify right)))
  (property "Voltage" "50V" (at 105.41 56.896 0) (show_name no) (do_not_autoplace no) (effects (font (size 1.27 1.27)) (justify right)))
  (property "Dielectric" "X7R" (at 105.41 59.436 0) (show_name no) (do_not_autoplace no) (effects (font (size 1.27 1.27)) (justify right)))
  (property "Configuration" "Telemetry" (at 105.41 52.07 0) (show_name no) (do_not_autoplace no) (effects (font (size 1.27 1.27)) (justify right)))
  (property "Digi-Key PN" "1276-CL05B104KB5NNNCCT-ND" (at 109.22 55.88 0) (hide yes) (show_name no) (do_not_autoplace no) (effects (font (size 1.27 1.27))))
  (property "Sim.Type" "" (at 109.22 55.88 0) (hide yes) (show_name no) (do_not_autoplace no) (effects (font (size 1.27 1.27))))
  (pin "1")
  (pin "2")
  (instances (project "Audio_Visualiser_DSP" (path "" (reference "C301") (unit 1)
    (variant (name "Development") (dnp no))))))
 (symbol
  (lib_id "project_lib:INA231A")
  (at 132.08 53.34 0)
  (unit 1)
  (body_style 1)
  (exclude_from_sim yes)
  (in_bom yes)
  (on_board yes)
  (in_pos_files yes)
  (dnp yes)
  (property "Reference" "U301" (at 125.73 41.91 0) (show_name no) (do_not_autoplace no) (effects (font (size 1.27 1.27))))
  (property "Value" "INA231A" (at 135.89 41.91 0) (show_name no) (do_not_autoplace no) (effects (font (size 1.27 1.27))))
  (property "Footprint" "project_lib:Texas_DSBGA-12_1.65x1.39mm_Layout3x4_P0.4mm" (at 152.4 64.77 0) (hide yes) (show_name no) (do_not_autoplace no) (effects (font (size 1.27 1.27))))
  (property "Datasheet" "http://www.ti.com/lit/ds/symlink/ina231.pdf" (at 140.97 55.88 0) (hide yes) (show_name no) (do_not_autoplace no) (effects (font (size 1.27 1.27))))
  (property "Description" "" (at 132.08 53.34 0) (hide yes) (show_name no) (do_not_autoplace no) (effects (font (size 1.27 1.27))))
  (property "Digi-Key PN" "296-41263-1-ND" (at 132.08 53.34 0) (hide yes) (show_name no) (do_not_autoplace no) (effects (font (size 1.27 1.27))))
  (property "Configuration" "Telemetry" (at 139.7 66.04 0) (show_name no) (do_not_autoplace no) (effects (font (size 1.27 1.27))))
  (property "Sim.Type" "" (at 132.08 53.34 0) (hide yes) (show_name no) (do_not_autoplace no) (effects (font (size 1.27 1.27))))
  (pin "A1")
  (pin "A2")
  (pin "A3")
  (pin "B1")
  (pin "B2")
  (pin "B3")
  (pin "C1")
  (pin "C2")
  (pin "C3")
  (pin "D1")
  (pin "D2")
  (pin "D3")
  (instances (project "Audio_Visualiser_DSP" (path "" (reference "U301") (unit 1)
    (variant (name "Development") (dnp no))))))
 (symbol
  (lib_id "project_lib:GND")
  (at 142.24 127 90)
  (unit 1)
  (body_style 1)
  (exclude_from_sim no)
  (in_bom yes)
  (on_board yes)
  (in_pos_files yes)
  (dnp no)
  (fields_autoplaced yes)
  (property "Reference" "#PWR0312" (at 148.59 127 0) (hide yes) (show_name no) (do_not_autoplace no) (effects (font (size 1.27 1.27))))
  (property "Value" "GND" (at 146.05 126.9999 90) (show_name no) (do_not_autoplace no) (effects (font (size 1.27 1.27)) (justify right)))
  (property "Footprint" "" (at 142.24 127 0) (hide yes) (show_name no) (do_not_autoplace no) (effects (font (size 1.27 1.27))))
  (property "Datasheet" "" (at 142.24 127 0) (hide yes) (show_name no) (do_not_autoplace no) (effects (font (size 1.27 1.27))))
  (property "Description" "Power symbol creates a global label with name \"GND\" , ground" (at 142.24 127 0) (hide yes) (show_name no) (do_not_autoplace no) (effects (font (size 1.27 1.27))))
  (pin "1"))
 (symbol
  (lib_id "project_lib:+3.3V")
  (at 132.08 106.68 0)
  (unit 1)
  (body_style 1)
  (exclude_from_sim yes)
  (in_bom yes)
  (on_board yes)
  (in_pos_files yes)
  (dnp yes)
  (property "Reference" "#PWR0306" (at 132.08 110.49 0) (hide yes) (show_name no) (do_not_autoplace no) (effects (font (size 1.27 1.27))))
  (property "Value" "+3.3V" (at 132.08 103.124 0) (show_name no) (do_not_autoplace no) (effects (font (size 1.27 1.27))))
  (property "Footprint" "" (at 132.08 106.68 0) (hide yes) (show_name no) (do_not_autoplace no) (effects (font (size 1.27 1.27))))
  (property "Datasheet" "" (at 132.08 106.68 0) (hide yes) (show_name no) (do_not_autoplace no) (effects (font (size 1.27 1.27))))
  (property "Description" "Power symbol creates a global label with name \"+3.3V\"" (at 132.08 106.68 0) (hide yes) (show_name no) (do_not_autoplace no) (effects (font (size 1.27 1.27))))
  (pin "1")
  (instances (project "Audio_Visualiser_DSP" (path "" (reference "#PWR0306") (unit 1)
    (variant (name "Development") (dnp no)))))))
